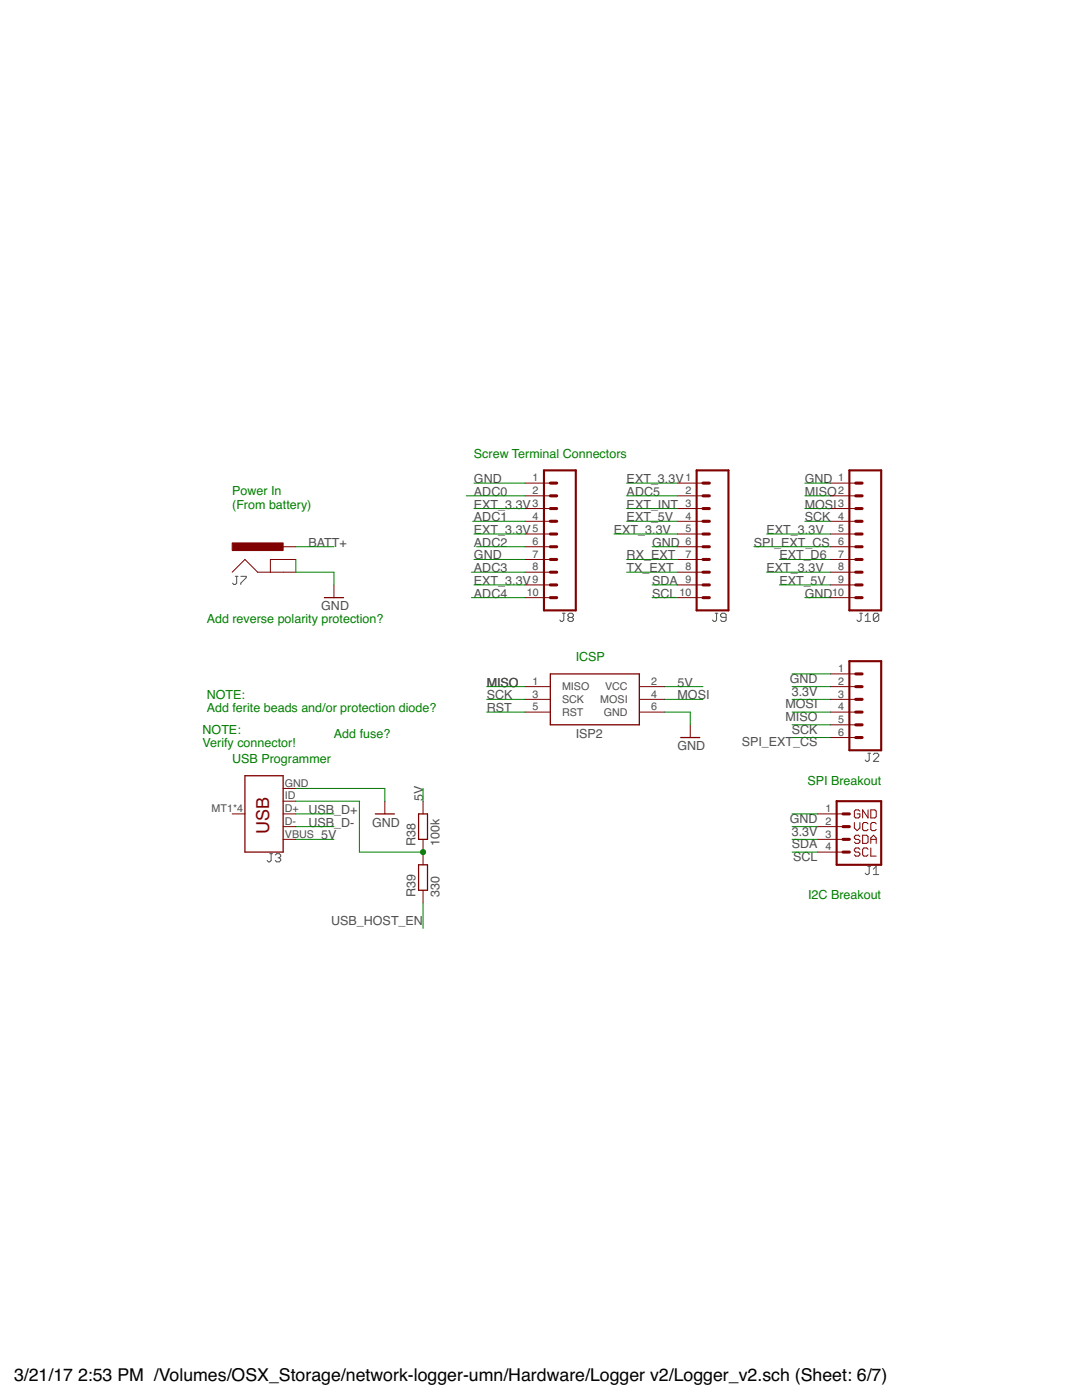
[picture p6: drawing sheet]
<svg xmlns="http://www.w3.org/2000/svg" width="216mm" height="279mm" viewBox="0 0 216 279" stroke-linecap="round" stroke-linejoin="round" font-family="sans-serif">
<g fill="none" stroke="#505050" stroke-width=".2">
<path d="M46.9 115h.6M47.2 115v1.4l-.3 .2h-.2l-.3-.2M48 115h1.1v.3l-1.1 1.1v.2M112.2 122.4h.6M112.5 122.4v1.3l-.3 .3h-.2l-.3-.3M113.6 123.2l-.3 .3v.2l.3 .3h.5l.3-.3v-.2l-.3-.3M113.6 123.2l-.3-.3v-.2l.3-.3h.5l.3 .3v.2l-.3 .3M113.6 123.2h.5M142.7 122.4h.5M143 122.4v1.3l-.3 .3h-.3l-.2-.3M144.9 123.2h-.8l-.3-.3v-.2l.3-.3h.5l.3 .3v1l-.3 .3h-.5l-.3-.3M171.5 122.4h.6"/>
<path d="M171.8 122.4v1.3l-.3 .3h-.2l-.3-.3M172.6 124h1.1M172.6 122.9l.6-.5v1.6M175.3 122.7v1l-.2 .3h-.6l-.2-.3M175.3 122.7l-.2-.3h-.6l-.2 .3v1M175.3 122.7l-1 1M173.2 150.3h.5M173.4 150.3v1.4l-.2 .3h-.3l-.3-.3M174.3 150.6l.2-.3h.6l.2 .3v.3l-1 1.1h1M53.8 170.4h.6M54.1 170.4v1.3l-.3 .3h-.2l-.3-.3M54.9 170.6l.3-.2h.5l.3 .2v.3l-.3 .3"/>
<path d="M55.5 171.2h.2M55.7 171.2l.3 .3v.2l-.3 .3h-.5l-.3-.3M173.2 172.9h.5M173.4 172.9v1.4l-.2 .2h-.3l-.3-.2M174.3 174.5h1M174.3 173.5l.5-.6v1.6"/>
</g>
<g fill="none" stroke="#800000" stroke-width=".2">
<path d="M104.7 96.4h5.1M104.7 99h5.1M135.2 96.4h5.1M135.2 99h5.1M165.7 96.4h5.1M165.7 99h5.1M46.3 114.2l2.6-2.5 2.5 2.5h7.6M56.5 109.1h2.5M59 111.7h-5v2.5M66.6 116.7v2.6M104.7 114.2h5.1M104.7 111.7h5.1"/>
<path d="M104.7 109.1h5.1M104.7 101.5h5.1M104.7 104h5.1M104.7 106.6h5.1M104.7 116.7h5.1M104.7 119.3h5.1M135.2 114.2h5.1M135.2 111.7h5.1M135.2 109.1h5.1M135.2 101.5h5.1M135.2 104h5.1M135.2 106.6h5.1"/>
<path d="M135.2 116.7h5.1M135.2 119.3h5.1M165.7 114.2h5.1M165.7 111.7h5.1M165.7 109.1h5.1M165.7 101.5h5.1M165.7 104h5.1M165.7 106.6h5.1M165.7 116.7h5.1M165.7 119.3h5.1M104.7 137h5.1M104.7 139.6h5.1"/>
<path d="M127.6 137h5.1M127.6 139.6h5.1M165.7 137h5.1M165.7 139.6h5.1M165.7 134.5h5.1M56.5 157.4h2.5M56.5 159.9h2.5M76.8 159.9v2.5M84.4 159.9v2.5M104.7 142.1h5.1M127.6 142.1h5.1M137.7 144.7v2.5"/>
<path d="M165.7 142.1h5.1M165.7 144.7h5.1M165.7 147.2h5.1M46.3 162.4h2.6M56.5 162.4h2.5M56.5 165h2.5M56.5 167.5h2.5M84.4 167.5v5.1M84.4 177.7v2.5M163.1 162.4h5.1M163.1 165h5.1M163.1 167.5h5.1"/>
<path d="M163.1 170.1h5.1M170.5 164.1v1.1l.5 .6 .6-.6v-1.1M171.6 161.9l-.3-.3h-.5l-.3 .3v1.1l.3 .2h.5l.3-.2v-.6h-.6M171.6 167l-.3-.3h-.5l-.3 .3v.2l.3 .3h.5l.3 .3v.2l-.3 .3h-.5l-.3-.3M171.6 169.5l-.3-.3h-.5l-.3 .3v.3l.3 .3h.5l.3 .2v.3l-.3 .3h-.5l-.3-.3M172.1 166.7h.8l.3 .3v1l-.3 .3h-.8zM173.2 161.6v1.6l-1.1-1.6v1.6M173.2 164.4l-.3-.3h-.5l-.3 .3v1.1l.3 .3h.5l.3-.3M173.2 169.5l-.3-.3h-.5l-.3 .3v1.1l.3 .3h.5l.3-.3M173.8 167.5h1M173.8 161.6h.8l.2 .3v1.1l-.2 .2h-.8zM173.8 168.3v-1.1l.5-.5 .5 .5v1.1"/>
<path d="M173.8 169.2v1.7h1M174.8 164.4l-.2-.3h-.6l-.2 .3v1.1l.2 .3h.6l.2-.3"/>
</g>
<path d="M46.3 108.4h10.2v1.5h-10.2z" fill="#800000" stroke="#800000" stroke-width=".2"/>
<path d="M108.5 93.9h6.4v27.9h-6.4zM139 93.9h6.4v27.9h-6.4zM169.5 93.9h6.3v27.9h-6.3zM169.5 132h6.3v17.7h-6.3zM166.9 159.9h8.9v12.7h-8.9z" fill="none" stroke="#800000" stroke-width=".42"/>
<g fill="none" stroke="#800000" stroke-width=".61">
<path d="M109.8 99h1.3M109.8 96.4h1.3M140.3 99h1.2M140.3 96.4h1.2M170.8 99h1.2M170.8 96.4h1.2M109.8 101.5h1.3M109.8 106.6h1.3M109.8 104h1.3M109.8 109.1h1.3M109.8 111.7h1.3M109.8 114.2h1.3"/>
<path d="M109.8 116.7h1.3M109.8 119.3h1.3M140.3 101.5h1.2M140.3 106.6h1.2M140.3 104h1.2M140.3 109.1h1.2M140.3 111.7h1.2M140.3 114.2h1.2M140.3 116.7h1.2M140.3 119.3h1.2M170.8 101.5h1.2M170.8 106.6h1.2"/>
<path d="M170.8 104h1.2M170.8 109.1h1.2M170.8 111.7h1.2M170.8 114.2h1.2M170.8 116.7h1.2M170.8 119.3h1.2M170.8 139.6h1.2M170.8 137h1.2M170.8 134.5h1.2M170.8 144.7h1.2M170.8 142.1h1.2M170.8 147.2h1.2"/>
<path d="M168.2 167.5h1.3M168.2 165h1.3M168.2 162.4h1.3M168.2 170.1h1.3"/>
</g>
<path d="M64.7 119.3h3.8M109.8 134.5h17.8v10.2h-17.8zM48.9 154.8h7.6v15.3h-7.6zM135.8 147.2h3.8M74.9 162.4h3.8M83.5 162.4h1.8v5.1h-1.8zM83.5 172.6h1.8v5.1h-1.8z" fill="none" stroke="#800000" stroke-width=".25"/>
<g fill="none" stroke="#008000" stroke-width=".2">
<path d="M93 99h11.7M94.6 96.4h10.1M125 96.4h10.2M125 99h10.2M160.6 96.4h5.1M160.6 99h5.1M59 109.1h7.6M59 111.7v2.5h7.6v2.5M94.1 114.2h10.6M94.1 119.3h10.6M94.3 104h10.4M94.6 111.7h10.1"/>
<path d="M94.6 116.7h10.1M94.6 101.5h10.1M94.6 106.6h10.1M95.1 109.1h9.6M122.5 106.6h12.7M125 114.2h10.2M125 111.7h10.2M125 101.5h10.2M125 104h10.2M130.1 109.1h5.1M130.1 119.3h5.1M130.1 116.7h5.1"/>
<path d="M150.4 109.1h15.3M153 114.2h12.7M153 106.6h12.7M155.5 111.7h10.2M155.5 116.7h10.2M160.6 119.3h5.1M160.6 101.5h5.1M160.6 104h5.1M97.1 139.6h7.6M97.1 137h7.6M132.7 139.6h7.6M132.7 137h7.6"/>
<path d="M158.1 134.5h7.6M158.1 139.6h7.6M158.1 137h7.6M59 157.4h17.8v2.5M59 159.9h12.7v10.2h12.7M84.4 157.4v2.5M97.1 142.1h7.6M132.7 142.1h5v2.6M158.1 142.1h7.6M158.1 144.7h7.6M158.1 147.2h7.6M59 162.4h7.6"/>
<path d="M59 167.5h7.6M59 165h7.6M158.1 162.4h5M158.1 167.5h5M158.1 170.1h5M158.1 165h5M84.4 180.2v5.1"/>
</g>
<circle cx="84.4" cy="170.1" r=".51" fill="#008000" stroke="#008000" stroke-width=".2"/>
<text font-size="3.6" fill="#800000" x="53.7" y="166.5" transform="rotate(-90 53.7 166.5)">USB</text>
<g font-size="3.5">
<text x="2.8" y="275.6">3/21/17</text>
<text x="15.6" y="275.6">2:53 PM /Volumes/OSX_Storage/network-logger-umn/Hardware/Logger v2/Logger_v2.sch (Sheet: 6/7)</text>
</g>
<g font-size="2.5" fill="#008000">
<text x="94.6" y="91.3">Screw Terminal Connectors</text>
<text x="46.3" y="98.8">Power In</text>
<text x="46.3" y="101.5">(From battery)</text>
<text x="41.3" y="124.3">Add reverse polarity protection?</text>
<text x="114.9" y="132">ICSP</text>
<text x="41.3" y="139.5">NOTE:</text>
<text x="41.3" y="142.1">Add ferite beads and/or protection diode?</text>
<text x="40.4" y="146.4">NOTE:</text>
<text x="40.4" y="149.1">Verify connector!</text>
<text x="66.6" y="147.2">Add fuse?</text>
<text x="46.3" y="152.3">USB Programmer</text>
<text x="161.1" y="156.6">SPI Breakout</text>
<text x="161.2" y="179.4">I2C Breakout</text>
</g>
<g font-size="2.5" fill="#505050">
<text x="94.6" y="96.4">GND</text>
<text x="94.6" y="99">ADC0</text>
<text x="94.6" y="101.5">EXT_3.3V</text>
<text x="125" y="101.5">EXT_INT</text>
<text x="125" y="99">ADC5</text>
<text x="125" y="96.4">EXT_3.3V</text>
<text x="160.6" y="96.4">GND</text>
<text x="160.6" y="101.5">MOSI</text>
<text x="160.6" y="99">MISO</text>
<text x="94.6" y="104">ADC1</text>
<text x="94.6" y="106.6">EXT_3.3V</text>
<text x="122.5" y="106.6">EXT_3.3V</text>
<text x="125" y="104">EXT_5V</text>
<text x="153" y="106.6">EXT_3.3V</text>
<text x="160.6" y="104">SCK</text>
<text x="61.6" y="109.1">BATT+</text>
<text x="94.6" y="111.7">GND</text>
<text x="94.6" y="109.1">ADC2</text>
<text x="125" y="111.7">RX_EXT</text>
<text x="130.1" y="109.1">GND</text>
<text x="150.4" y="109.1">SPI_EXT_CS</text>
<text x="155.5" y="111.7">EXT_D6</text>
<text x="94.6" y="119.3">ADC4</text>
<text x="94.6" y="114.2">ADC3</text>
<text x="94.6" y="116.7">EXT_3.3V</text>
<text x="125" y="114.2">TX_EXT</text>
<text x="130.1" y="116.7">SDA</text>
<text x="130.1" y="119.3">SCL</text>
<text x="153" y="114.2">EXT_3.3V</text>
<text x="155.5" y="116.7">EXT_5V</text>
<text x="160.6" y="119.3">GND</text>
<text x="64.1" y="121.8">GND</text>
<text x="97.1" y="137">MISO</text>
<text x="135.2" y="137">5V</text>
<text x="157.6" y="136.3">GND</text>
<text x="97.1" y="139.6">SCK</text>
<text x="97.1" y="142.1">RST</text>
<text x="135.2" y="139.6">MOSI</text>
<text x="156.7" y="141.4">MOSI</text>
<text x="156.7" y="143.9">MISO</text>
<text x="158" y="138.8">3.3V</text>
<text x="114.9" y="147.2">ISP2</text>
<text x="135.2" y="149.7">GND</text>
<text x="148" y="149">SPI_EXT_CS</text>
<text x="158" y="146.4">SCK</text>
<text x="84.4" y="159.9" transform="rotate(-90 84.4 159.9)">5V</text>
<text x="61.6" y="162.4">USB_D+</text>
<text x="61.6" y="165">USB_D-</text>
<text x="64.1" y="167.5">5V</text>
<text x="74.3" y="165">GND</text>
<text x="157.6" y="164.2">GND</text>
<text x="158" y="166.7">3.3V</text>
<text x="82.9" y="168.8" transform="rotate(-90 82.9 168.8)">R38</text>
<text x="87.7" y="168.8" transform="rotate(-90 87.7 168.8)">100k</text>
<text x="158" y="169.3">SDA</text>
<text x="158.3" y="171.8">SCL</text>
<text x="82.9" y="178.9" transform="rotate(-90 82.9 178.9)">R39</text>
<text x="87.7" y="178.9" transform="rotate(-90 87.7 178.9)">330</text>
<text x="66.1" y="184.5">USB_HOST_EN</text>
</g>
<g font-size="2.1" fill="#505050">
<text x="106.3" y="96.1">1</text>
<text x="106.3" y="98.6">2</text>
<text x="106.3" y="101.1">3</text>
<text x="136.8" y="96.1">1</text>
<text x="136.8" y="98.6">2</text>
<text x="136.8" y="101.1">3</text>
<text x="167.2" y="96.1">1</text>
<text x="167.2" y="98.6">2</text>
<text x="167.2" y="101.1">3</text>
<text x="106.3" y="103.7">4</text>
<text x="106.3" y="106.2">5</text>
<text x="136.8" y="103.7">4</text>
<text x="136.8" y="106.2">5</text>
<text x="167.2" y="103.7">4</text>
<text x="167.2" y="106.2">5</text>
<text x="106.3" y="108.8">6</text>
<text x="106.3" y="111.3">7</text>
<text x="106.3" y="113.8">8</text>
<text x="136.8" y="108.8">6</text>
<text x="136.8" y="111.3">7</text>
<text x="136.8" y="113.8">8</text>
<text x="167.2" y="108.8">6</text>
<text x="167.2" y="111.3">7</text>
<text x="167.2" y="113.8">8</text>
<text x="105.1" y="118.9">10</text>
<text x="106.3" y="116.4">9</text>
<text x="135.6" y="118.9">10</text>
<text x="136.8" y="116.4">9</text>
<text x="166" y="118.9">10</text>
<text x="167.2" y="116.4">9</text>
<text x="106.3" y="136.7">1</text>
<text x="112.1" y="137.8">MISO</text>
<text x="120.7" y="137.8">VCC</text>
<text x="129.9" y="136.7">2</text>
<text x="167.2" y="134.1">1</text>
<text x="167.2" y="136.7">2</text>
<text x="106.3" y="139.2">3</text>
<text x="106.3" y="141.8">5</text>
<text x="112.1" y="140.3">SCK</text>
<text x="112.1" y="142.9">RST</text>
<text x="119.8" y="140.3">MOSI</text>
<text x="120.5" y="142.9">GND</text>
<text x="129.9" y="141.8">6</text>
<text x="129.9" y="139.2">4</text>
<text x="167.2" y="139.2">3</text>
<text x="167.2" y="141.8">4</text>
<text x="167.2" y="144.3">5</text>
<text x="167.2" y="146.8">6</text>
<text x="56.8" y="157">GND</text>
<text x="56.8" y="159.5">ID</text>
<text x="42.2" y="162.1">MT1*4</text>
<text x="56.8" y="162.1">D+</text>
<text x="56.8" y="164.6">D-</text>
<text x="56.8" y="167.2">VBUS</text>
<text x="164.7" y="162.1">1</text>
<text x="164.7" y="164.6">2</text>
<text x="164.7" y="167.2">3</text>
<text x="164.7" y="169.7">4</text>
</g>
</svg>
